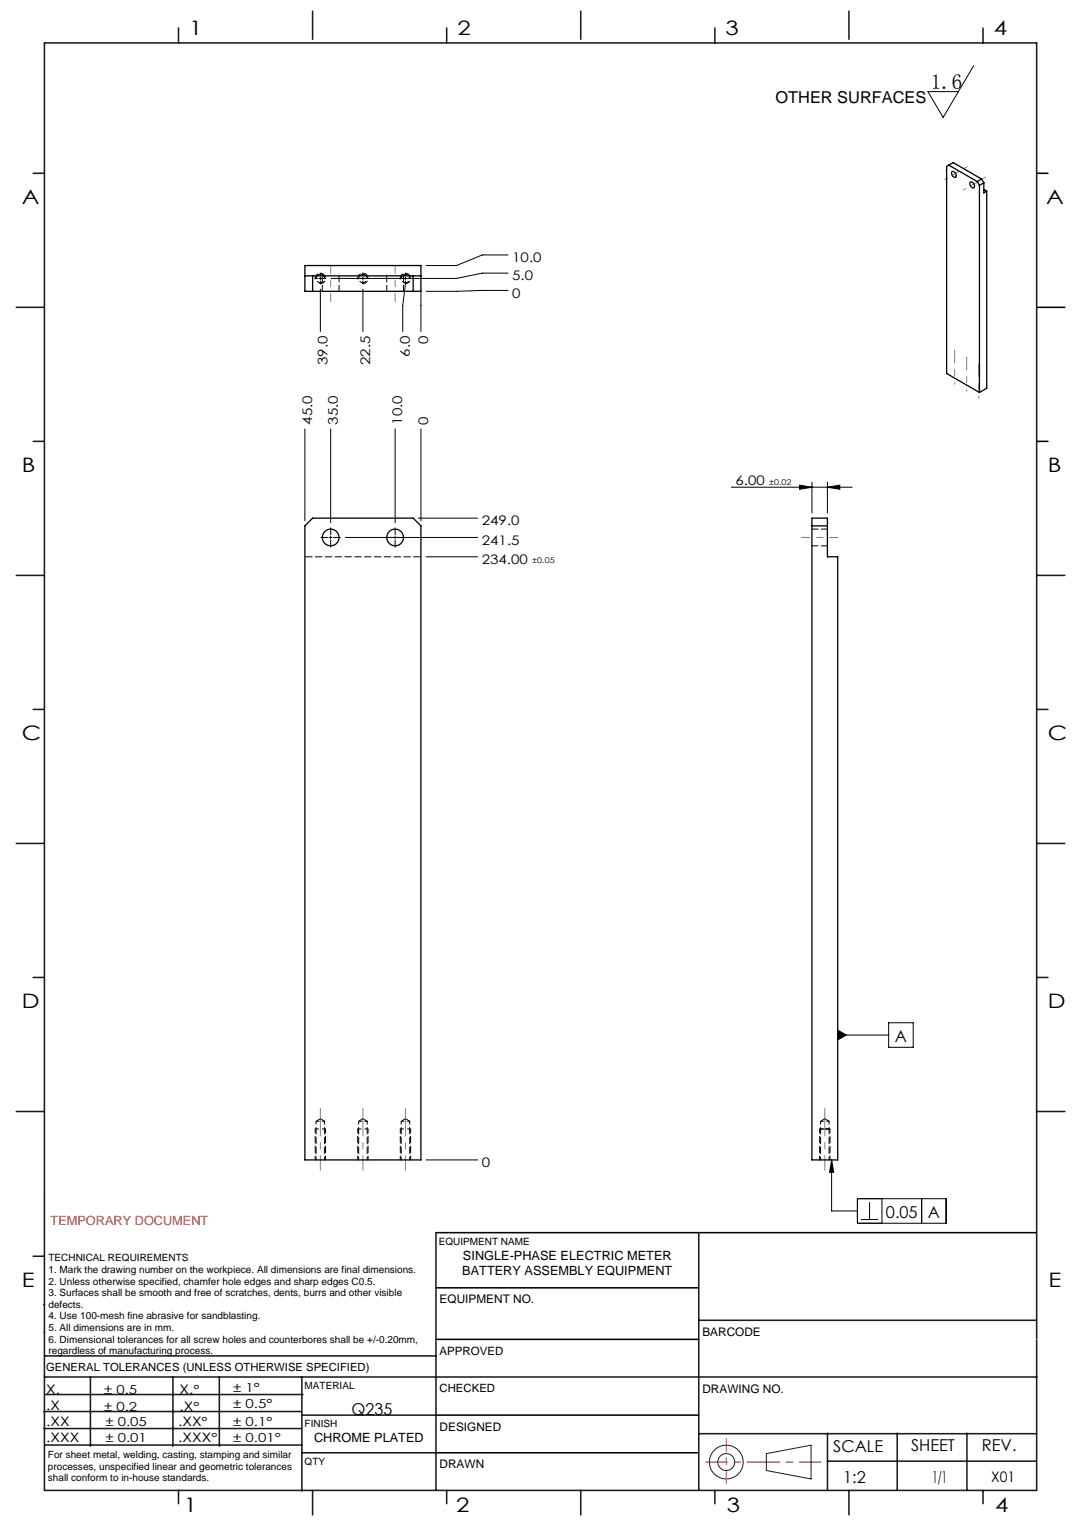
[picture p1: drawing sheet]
<svg xmlns="http://www.w3.org/2000/svg" width="210mm" height="297mm" viewBox="0 0 210 297" stroke-linecap="round" stroke-linejoin="round" font-family="sans-serif">
<g fill="none" stroke="#191924" stroke-width=".19">
<path d="M8.6 231.2v9.4M148.6 282l8.7-1.6v6.5l-8.7-1.6z"/>
<circle cx="140.8" cy="283.6" r="3.3"/>
<circle cx="140.8" cy="283.6" r="1.64"/>
</g>
<path d="M201 33.6h2.2M201 59.6h5.5M201 85.6h2.2M84.5 239.1h116.5M84.6 259.8h50.9M84.6 249.8h50.9M84.6 274.5h50.9M84.5 281.8h51" fill="none" stroke="#000" stroke-width=".3"/>
<path d="M136.9 283.6h22.3" fill="none" stroke="#f00" stroke-width=".19" stroke-dasharray="6.3 1.3 1.3 1.3" stroke-dashoffset="2.2"/>
<path d="M140.8 287.8v-8.7" fill="none" stroke="#f00" stroke-width=".19" stroke-dasharray="6.3 1.3 1.3 1.3" stroke-dashoffset="3.9"/>
<g fill="none" stroke="#191924" stroke-width=".3">
<path d="M8.6 8.3h192.4v280.8h-192.4zM34.6 5.4v2.9M60.6 2.2v5.4M86.6 5.4v2.9M112.6 2.2v5.4M138.6 5.4v2.9M164.6 2.2v5.4M190.6 5.4v2.9M6.4 33.6h2.2M3.2 59.6h5.4M6.4 85.6h2.2M3.2 111.6h5.4"/>
<path d="M201 111.6h5.5M6.4 137.6h2.2M201 137.6h2.2M3.2 163.6h5.4M201 163.6h5.5M6.4 189.6h2.2M201 189.6h2.2M3.2 215.6h5.4M201 215.6h5.5M84.5 239.1v50M135.5 239.1v50M6.4 243.7h2.2"/>
<path d="M8.5 253.1h.1M8.6 258.5h.1M135.5 256.1h65.5M8.5 277.1h49.9M8.5 273.8h49.9M8.6 267.1h75.9M8.6 263h75.9M8.8 270.5h49.9M17.5 267.1v13.5M33.5 267.1v13.5M42.5 267.1v13.5M58.5 267.1v22.1"/>
<path d="M58.6 274.5h26M84.6 267.1h116.5M135.5 278.1h65.5M160.5 278v11.1M174 278v11.1M187.5 278v11.1M8.8 280.3h49.7M34.6 289.1v2.6M58.5 281.8h26M60.6 289.1v4.8M86.6 289.1v2.6M112.6 289.1v4.8"/>
<path d="M138.6 289.1v2.6M160.4 283.5h40.6M164.6 289.1v4.8M190.6 289.1v2.6"/>
</g>
<path d="M201 259.8h.1" fill="none" stroke="#c0c0c0" stroke-width=".19"/>
<g fill="none" stroke="#000" stroke-width=".19">
<path d="M188.8 12.8l-5.9 10-3-5h5.9M61.9 54h.5M62.1 56.1v8.2M62.1 53.8v.5M70.4 56.1v8.2M70.4 53.8v.5M78.6 55.1l-.5 4.2v5M78.6 53.8v.5M81.6 56.5v7.8M98.5 53h-5l-5 1h-24.3M98.5 56.3l-15.9 .2M98.5 49.5h-5l-5 2h-5.9"/>
<path d="M59.1 83.2v17.8M64.1 83.2v18.2M76.6 83.2v18.2M81.6 83.2v17.8M141.8 94.5h23.4M155 94.1l2.4 .4-2.4 .4zM157.4 93.5v6M160.4 94.5l2.4-.4v.8zM160.4 93.5v6M63.9 104.3h.5M64.1 104v.5M67 104.3h25.6"/>
<path d="M76.6 104v.5M81.1 100.5h11.5M82.6 108h10M162.4 199.8l1.7 1-1.7 .9zM172.3 198.4h4.8v4.8h-4.8zM162.4 200.8h9.9M82.6 225h10M161.3 225v9.9h5M161.3 225l.4 2.4h-.8zM166.3 232.5h17.2v4.8h-17.2zM166.9 236.6h3.4M168.6 233.2v3.4"/>
<path d="M171 232.5v4.8M178.7 232.5v4.8"/>
</g>
<path d="M61.9 55a1 1 0 0 0 1.2-.9 1 1 0 0 0-1.1-1.1 1 1 0 0 0-.8 1.3M70.1 55a1 1 0 0 0 1.3-.9 1 1 0 0 0-1.1-1.1 1 1 0 0 0-.9 1.3M78.4 55a1 1 0 0 0 1.2-.9 1 1 0 0 0-1.1-1.1 1 1 0 0 0-.8 1.3" fill="none" stroke="#000" stroke-width=".19" stroke-dasharray="1.3 .6" stroke-dashoffset="-.1" stroke-linecap="butt"/>
<path d="M160.3 219h.6" fill="none" stroke="#000" stroke-width=".19" stroke-dasharray="1.3 .6" stroke-dashoffset=".3" stroke-linecap="butt"/>
<path d="M158.9 219h1" fill="none" stroke="#000" stroke-width=".19" stroke-dasharray="1.3 .6" stroke-dashoffset=".5" stroke-linecap="butt"/>
<path d="M61.1 219h2M69.4 219h2M77.6 219h2" fill="none" stroke="#000" stroke-width=".19" stroke-dasharray="1.3 .6" stroke-dashoffset=".6" stroke-linecap="butt"/>
<path d="M160.3 219h.6" fill="none" stroke="#000" stroke-width=".25" stroke-dasharray="1.3 .6" stroke-dashoffset=".3" stroke-linecap="butt"/>
<path d="M158.9 219h1" fill="none" stroke="#000" stroke-width=".25" stroke-dasharray="1.3 .6" stroke-dashoffset=".5" stroke-linecap="butt"/>
<g fill="none" stroke="#000" stroke-width=".19" stroke-dasharray="1.3 .6" stroke-dashoffset=".5">
<path d="M61.1 219v6M62.1 217l-.8 .5M62.9 217.5l-.8-.5M69.4 219v6M70.4 217l-.9 .5M71.2 217.5l-.8-.5M77.6 219v6M78.6 217l-.8 .5M79.4 217.5l-.8-.5M158.9 219v6M159.9 217l-.8 .5M160.8 217.5l-.9-.5"/>
<path d="M63.1 225v-6M71.4 225v-6M79.6 225v-6M160.9 225v-6"/>
</g>
<path d="M62.1 53.2a.82 .82 0 0 1 .8 1.1 .82 .82 0 0 1-1.4 .3 .82 .82 0 0 1 .3-1.3l.3-.1M70.4 53.2a.82 .82 0 0 1 .7 1.1 .82 .82 0 0 1-1.3 .3 .82 .82 0 0 1 .3-1.3l.3-.1M78.6 53.2a.82 .82 0 0 1 .8 1.1 .82 .82 0 0 1-1.4 .3 .82 .82 0 0 1 .3-1.3l.3-.1M61.1 219h.1M69.4 219h.1M77.6 219h.1M159.9 219h.4" fill="none" stroke="#000" stroke-width=".19" stroke-dasharray="1.3 .6"/>
<g fill="none" stroke="#000" stroke-width=".19" stroke-dasharray="15.2 1.3 1.3 1.3">
<path d="M61.6 54h-.6M62.1 53.5v-.6M62.1 54.5v.6M62.6 54h.6M69.9 54h-.6M70.4 53.5v-.6M70.4 54.5v.6M70.9 54h.5M78.1 54h-.6M78.6 53.5v-.6M78.6 54.5v.6M79.1 54h.6"/>
<path d="M63.6 104.3h-1.4M64.1 103.8v-1.4M64.1 104.8v1.3M64.6 104.3h1.4M76.1 104.3h-1.4M76.6 103.8v-1.4M76.6 104.8v1.3M77.1 104.3h1.4"/>
</g>
<path d="M159.9 219h.4" fill="none" stroke="#000" stroke-width=".25" stroke-dasharray="1.3 .6"/>
<path d="M64.1 51.5v7M76.6 51.5v7M162.4 104.3h-7" fill="none" stroke="#808080" stroke-width=".19" stroke-dasharray="15.2 1.3 1.3 1.3" stroke-dashoffset="13.6"/>
<path d="M187.6 32.3l-4.4 2.5M191.1 34.4l-4.3 2.5" fill="none" stroke="#808080" stroke-width=".19" stroke-dasharray="15.2 1.3 1.3 1.3" stroke-dashoffset="14.7"/>
<path d="M185.1 70.1v-2.2M187.4 71.4v-2.1M189.8 72.8v-2.2M62.1 217.5v-2.5M70.4 217.5v-2.5M78.6 217.5v-2.5M159.9 217.5v-2.5" fill="none" stroke="#808080" stroke-width=".19" stroke-dasharray="15.2 1.3 1.3 1.3"/>
<path d="M185.1 70.1v4.4M187.4 71.4v4.5M189.8 72.8v4.4" fill="none" stroke="#808080" stroke-width=".19" stroke-dasharray="15.2 1.3 1.3 1.3" stroke-dashoffset="14.9"/>
<path d="M62.1 217.5v9.5M70.4 217.5v9.5M78.6 217.5v9.5M159.9 217.5v9.5" fill="none" stroke="#808080" stroke-width=".19" stroke-dasharray="15.2 1.3 1.3 1.3" stroke-dashoffset="12.4"/>
<g fill="#000">
<path d="M155 94.1l2.4 .4-2.4 .4zM160.4 94.5l2.4-.4v.8z"/>
<path d="M161.3 225l.4 2.4h-.8zM162.4 199.8l1.7 1-1.7 .9z"/>
</g>
<g fill="none" stroke="#000" stroke-width=".25">
<path d="M184 32l-.4 .3v40.2l6.3 3.6M184 32l5.5 3.2M184 32l.8-.5 5.5 3.2M184.6 33.3a.69 .69 0 0 1 .7 .3 .69 .69 0 0 1 0 .8 .8 .8 0 0 1-.7-1.1zM188.1 35.4a.69 .69 0 0 1 .7 .3 .69 .69 0 0 1 0 .7 .8 .8 0 0 1-.7-1zM189.5 35.2l.4 .8M189.9 36v40.1M190.3 34.7l-.8 .5M190.3 34.7l.5 .8M190.8 35.5l-.9 .5M190.8 35.5v1.9l.5-.3M190.8 36.8l.5 .3"/>
<path d="M191.3 37.1v38.2l-1.4 .8M59.1 51.5h22.5v5h-22.5zM59.1 53.5h22.5M60.6 53.5v3M80.1 53.5v3M59.1 102l1.5-1.5h19.5l1.5 1.5v123h-22.5zM157.4 100.5h3v7.5h2v117h-5zM157.4 102h3"/>
<circle cx="64.1" cy="104.3" r="1.63"/>
<circle cx="76.6" cy="104.3" r="1.63"/>
</g>
<path d="M62.9 217.5h-1.6M71.2 217.5h-1.7M79.4 217.5h-1.6M160.8 217.5h-1.7" fill="none" stroke="#000" stroke-width=".19" stroke-dasharray="1.3 .6" stroke-dashoffset=".8"/>
<path d="M81.6 108h-22.5" fill="none" stroke="#000" stroke-width=".19" stroke-dasharray="1.3 .6" stroke-dashoffset="-.1"/>
<path d="M61.3 217.5v7.5M69.5 217.5v7.5M77.8 217.5v7.5M159.1 217.5v7.5M62.9 225v-7.5M71.2 225v-7.5M79.4 225v-7.5M160.8 225v-7.5" fill="none" stroke="#000" stroke-width=".19" stroke-dasharray="1.3 .6" stroke-dashoffset=".7"/>
<path d="M62.5 53.5v3M65.7 56.5v-3M75 53.5v3M78.2 56.5v-3M157.4 105.9h3M160.4 102.6h-3" fill="none" stroke="#000" stroke-width=".19" stroke-dasharray="1.3 .6" stroke-dashoffset=".1"/>
<text font-size="4.1" x="180.5" y="17.2">1.6</text>
<g font-size="3.9">
<text x="36.7" y="6.9">1</text>
<text x="88.7" y="6.9">2</text>
<text x="140.7" y="6.9">3</text>
<text x="192.7" y="6.9">4</text>
<text x="4.2" y="39.5">A</text>
<text x="202.9" y="39.5">A</text>
<text x="4.2" y="91.5">B</text>
<text x="203.2" y="91.5">B</text>
<text x="4.2" y="143.5">C</text>
<text x="203.2" y="143.5">C</text>
<text x="4.2" y="195.5">D</text>
<text x="203.2" y="195.5">D</text>
<text x="4.2" y="249.6">E</text>
<text x="203.3" y="249.6">E</text>
<text x="35.7" y="293.4">1</text>
<text x="88.4" y="293.4">2</text>
<text x="141" y="293.4">3</text>
<text x="193" y="293.4">4</text>
</g>
<g font-size="3.2">
<text x="150.4" y="20">OTHER SURFACES</text>
<text x="173.5" y="202.2">A</text>
<text x="171.8" y="236.4">0.05</text>
<text x="179.9" y="236.4">A</text>
<text x="68.2" y="274.5">Q235</text>
<text x="161.6" y="281.7">SCALE</text>
<text x="176.7" y="281.5">SHEET</text>
<text x="190.4" y="281.5">REV.</text>
<text x="163.5" y="287.6">1:2</text>
<text x="180.8" y="287.6">1/1</text>
</g>
<text font-size="2.8" x="192.2" y="287.4">X01</text>
<g font-size="2.6">
<text x="99.3" y="50.8">10.0</text>
<text x="99.3" y="57.7">0</text>
<text x="99.3" y="54.4">5.0</text>
<text x="63.5" y="70.8" transform="rotate(-90 63.5 70.8)">39.0</text>
<text x="71.8" y="70.8" transform="rotate(-90 71.8 70.8)">22.5</text>
<text x="79.5" y="69.2" transform="rotate(-90 79.5 69.2)">6.0</text>
<text x="83" y="66.7" transform="rotate(-90 83 66.7)">0</text>
<text x="60.5" y="82.4" transform="rotate(-90 60.5 82.4)">45.0</text>
<text x="65.5" y="82.4" transform="rotate(-90 65.5 82.4)">35.0</text>
<text x="78" y="82.4" transform="rotate(-90 78 82.4)">10.0</text>
<text x="83" y="82.4" transform="rotate(-90 83 82.4)">0</text>
<text x="142.6" y="94.2">6.00</text>
<text x="93.4" y="101.9">249.0</text>
<text x="93.4" y="105.6">241.5</text>
<text x="93.4" y="109.4">234.00</text>
<text x="93.4" y="226.4">0</text>
</g>
<text font-size="2.5" fill="#ff1f1f" x="9.8" y="237.6">TEMPORARY DOCUMENT</text>
<g font-size="2.5">
<text x="89.8" y="244.4">SINGLE-PHASE ELECTRIC METER</text>
<text x="89.6" y="247.3">BATTERY ASSEMBLY EQUIPMENT</text>
<text x="8.9" y="273.6">.X</text>
<text x="8.9" y="270.4">X.</text>
<text x="34.8" y="273.7">.X°</text>
<text x="34.8" y="270.5">X.°</text>
<text x="9" y="276.7">.XX</text>
<text x="9" y="279.7">.XXX</text>
<text x="34.5" y="276.7">.XX°</text>
<text x="34.6" y="279.8">.XXX°</text>
<text x="60.9" y="279.8">CHROME PLATED</text>
</g>
<g font-size="2.4">
<text x="45.2" y="270">± 1°</text>
<text x="20.2" y="270.4">± 0.5</text>
<text x="20.2" y="273.7">± 0.2</text>
<text x="45.2" y="273.2">± 0.5°</text>
<text x="20.4" y="279.7">± 0.01</text>
<text x="20.4" y="276.7">± 0.05</text>
<text x="45.2" y="276.7">± 0.1°</text>
<text x="45.2" y="279.7">± 0.01°</text>
</g>
<g font-size="2.3">
<text x="85.2" y="252.9">EQUIPMENT NO.</text>
<text x="136.2" y="259.2">BARCODE</text>
<text x="136.2" y="270.2">DRAWING NO.</text>
<text x="85.2" y="277.6">DESIGNED</text>
<text x="85.2" y="284.9">DRAWN</text>
</g>
<g font-size="2.2">
<text x="85.2" y="262.8">APPROVED</text>
<text x="8.9" y="265.9">GENERAL TOLERANCES (UNLESS OTHERWISE SPECIFIED)</text>
<text x="85.2" y="270.1">CHECKED</text>
</g>
<g font-size="1.9">
<text x="9.4" y="244.7">TECHNICAL REQUIREMENTS</text>
<text x="85.1" y="241.5">EQUIPMENT NAME</text>
<text x="9.4" y="246.9">1. Mark the drawing number on the workpiece. All dimensions are final dimensions.</text>
<text x="9.4" y="249.2">2. Unless otherwise specified, chamfer hole edges and sharp edges C0.5.</text>
<text x="9.4" y="251.4">3. Surfaces shall be smooth and free of scratches, dents, burrs and other visible</text>
<text x="9.4" y="253.7">defects.</text>
<text x="9.4" y="256">4. Use 100-mesh fine abrasive for sandblasting.</text>
<text x="9.4" y="258.2">5. All dimensions are in mm.</text>
<text x="9.4" y="260.5">6. Dimensional tolerances for all screw holes and counterbores shall be +/-0.20mm,</text>
<text x="9.4" y="262.7">regardless of manufacturing process.</text>
<text x="59.1" y="269.5">MATERIAL</text>
<text x="59.1" y="276.9">FINISH</text>
<text x="9.3" y="282.9">For sheet metal, welding, casting, stamping and similar</text>
<text x="9.3" y="285.1">processes, unspecified linear and geometric tolerances</text>
<text x="9.3" y="287.4">shall conform to in-house standards.</text>
<text x="59.1" y="284.2">QTY</text>
</g>
<g font-size="1.5">
<text x="149.1" y="94.1">±0.02</text>
<text x="103.2" y="109.3">±0.05</text>
</g>
</svg>
